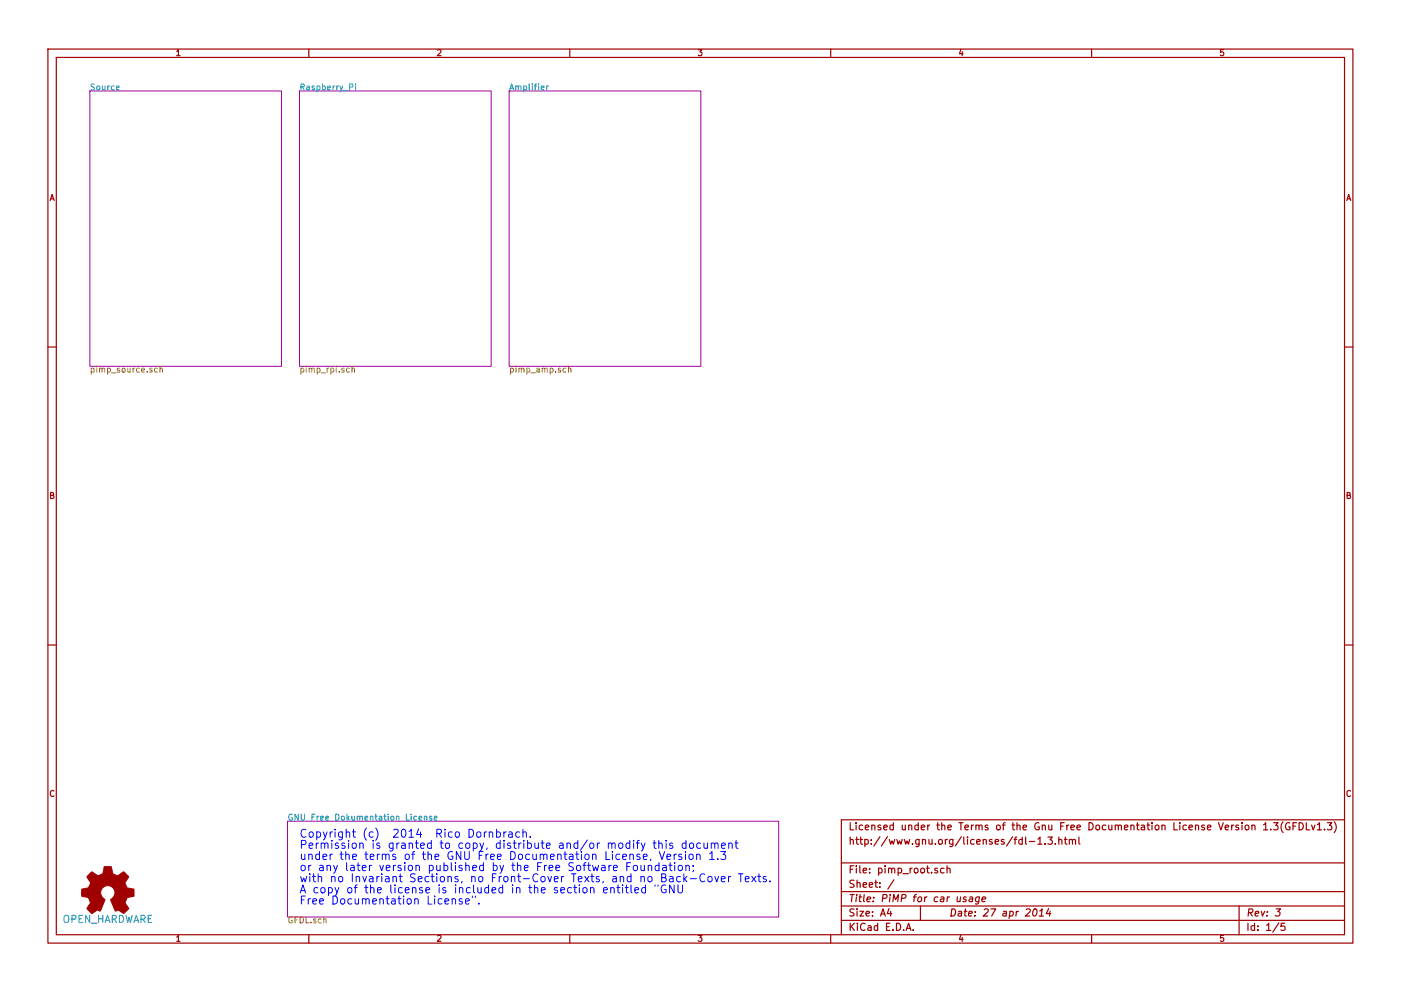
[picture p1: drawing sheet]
<svg xmlns="http://www.w3.org/2000/svg" width="297mm" height="210mm" viewBox="0 0 297 210" stroke-linecap="round" stroke-linejoin="round" font-family="sans-serif">
<g fill="none" stroke="#a00000" stroke-width=".25">
<path d="M10.2 10.4h276.6v189.7h-276.6zM11.9 12.2h273.2v186.1h-273.2zM65.5 10.4v1.8M120.8 10.4v1.8M176.1 10.4v1.8M231.4 10.4v1.8M10.2 73.6h1.7M285.1 73.6h1.7M10.2 136.8h1.7M285.1 136.8h1.7M217.4 177.6v1.3l.3 .2M218.2 178.5h1.2"/>
<path d="M220 178l.5-.4v1.5M220 179.1h.9M221.6 179v.1M222.2 177.6h.9l-.5 .6 .4 .1v.7l-.2 .1-.6-.1M223.7 179v.1M224.5 178.3l.1-.1a.36 .36 0 0 1 .5 .1v.8M224.5 177.6v1.5M225.7 178.1h.5M225.9 177.6v1.3l.3 .2M226.7 178.3l.1-.1a.36 .36 0 0 1 .6 .1v.8M226.7 178.1v1M227.4 178.3a.35 .35 0 0 1 .3-.2 .35 .35 0 0 1 .3 .2v.8"/>
<path d="M228.8 177.6v1.3l.2 .2M265.4 175.2l.1-.1a.36 .36 0 0 1 .6 .2v.8M267.9 175l.5-.5v1.6M267.9 176.1h.9M269.4 175.9v.2M270 174.5h1l-.5 .6 .4 .2v.6l-.2 .2-.7-.2M272 174.3a1.75 1.75 0 0 0 0 2.4M273.4 174.6a.7 .7 0 0 0-.9 .7 .7 .7 0 0 0 1 .6v-.5h-.3M274.1 175.3h.6M274.9 174.5h-.8v1.6M275.4 174.5a.77 .77 0 0 1 .9 .8 .77 .77 0 0 1-.9 .8zM277 174.5v1.6h.7"/>
<path d="M278.1 175.1l.3 1 .4-1M279.3 175l.5-.5v1.6M279.3 176.1h.9M280.8 175.9v.2M281.4 174.5h1l-.5 .6 .4 .2v.6l-.2 .2-.7-.2M282.9 174.3a1.75 1.75 0 0 1 0 2.4M285.1 173.9h-106.7v24.4M65.5 198.3v1.8M120.8 198.3v1.8M176.1 198.3v1.8M178.4 183.1h106.7M178.4 189.2h106.7"/>
<path d="M178.4 195.3h106.7M178.4 192.2h106.7M188.5 192.8l-.4 1h1M188.8 193.3v1.1M189.5 186.7l-1.3 1.9M192.1 197.4l.5-1.5 .5 1.5M192.3 197h.7M193.6 197.3v.1M195.1 192.2v3.1M198.8 184.3l-.4-.1-.2 .2v.2l.6 .2v.3h-.6M200.2 184.3l-.5-.1-.3 .3 .1 .6 .2 .1 .5-.1M200.8 184.3h.1a.36 .36 0 0 1 .5 .1v.8"/>
<path d="M200.8 183.7v1.5M204.9 190.4l-.4-.1-.3 .3 .6 .3 .1 .2-.3 .2-.4-.1M205.6 190.4h.6l-.1 .9M206.2 190.7l-.7 .1-.1 .3 .2 .2 .5-.1M207.6 190.4l-.4-.1-.3 .3v.6l.2 .1 .4-.1M207.6 190.3l-.1 1.2-.3 .3-.4-.1M208.2 190.8l.8-.1-.1-.3h-.6l-.1 .7 .2 .2 .4-.1M219.2 193l.2-.2a.78 .78 0 0 1 .6 .7 .78 .78 0 0 1-.4 .7l-.3 .2-.3-.3v-.7zM220.3 194.4h.9M220.4 193.3l.6-.5-.2 1.6M222.4 192.8l-.6 1h1M222.6 193.3l-.1 1.1"/>
<path d="M231.4 198.3v1.8M262.7 192.2v6.1M270.6 192.8h.9l-.6 .6 .4 .1 .1 .2-.1 .4-.3 .3-.6-.2M271.1 195.8l-1.3 2M272.4 195.9h-.7l-.1 .7 .2-.1h.5l.2 .3-.1 .5-.2 .1-.6-.1"/>
</g>
<path d="M19 19.3h40.7v58.4h-40.7zM63.5 19.3h40.6v58.4h-40.6zM107.9 19.3h40.7v58.4h-40.7zM61 174.2h104.1v20.4h-104.1z" fill="none" stroke="#a000a0" stroke-width=".21"/>
<path d="M24.7 18.7l.6-.2-.1-.2-.3-.1-.2 .2v.6h.5M74.1 18.5l.6-.1 .1-.5-.7-.1v1.3M75.4 17.8v.1M75.4 18.2v.9M115.9 18.2v.9M116.3 18.2l-.4 .3M88.8 173.6l.6-.1v-.3h-.4l-.2 .1 .1 .7h.5M90 173.3l.4-.1 .1 .8M90 173.2v.8M91.5 173.2h-.3l-.1 .1v.2l.4 .2v.3h-.4M92.1 173.6l.6-.1-.1-.3h-.3l-.2 .1v.7h.5" fill="none" stroke="#00a0a0" stroke-width=".21"/>
<path d="M33.4 78.2l-.4-.1-.2 .3 .1 .5h.5M33.9 78.3l.5-.1v.8M33.9 77.7v1.3M74.1 78.2l-.4-.1-.2 .3 .1 .5h.5M74.6 78.3l.5-.1 .1 .8M74.6 77.7v1.3M120 78.2l-.4-.1-.2 .3 .1 .5h.5M120.5 78.3l.5-.1 .1 .8M120.5 77.7v1.3" fill="none" stroke="#808000" stroke-width=".21"/>
<path d="M18.9 185.5l.6-.5 .6 .4a1.06 1.06 0 0 0 1.2 .2 1.06 1.06 0 0 0 .6-1l.2-.7h1.5l.1 .5a1.13 1.13 0 0 0 .7 1.2l.5 .2 1.3-.8 1.1 1-.4 .7a.75 .75 0 0 0-.2 1.2l.2 .5 1.5 .2v1.5l-.7 .2a.8 .8 0 0 0-1 .8l-.2 .5 .1 .1a1.33 1.33 0 0 1 .6 1.2l-1 .9-.8-.5a.61 .61 0 0 0-.9 0l-1-2.3a1.65 1.65 0 0 0 .8-1.6 1.65 1.65 0 0 0-1-1.4 1.55 1.55 0 0 0-1.9 1 1.55 1.55 0 0 0 .9 1.9l-.9 2.2a.4 .4 0 0 1-.4 .2 .4 .4 0 0 1-.3-.2l-1.2 .7-.6-.5a.6 .6 0 0 1-.5-.5 .6 .6 0 0 1 .4-.7l.4-.5-.2-.6a.71 .71 0 0 0-.9-.7l-.8-.2v-1.5h.5a1.11 1.11 0 0 0 1.2-.7 .75 .75 0 0 0-.2-1.3l-.4-.6z" fill="#a00000" stroke="#a00000" stroke-width=".21"/>
<g fill="none" stroke="#00f" stroke-width=".21">
<path d="M103.2 176.5l-.4 .1-.1 .2M103.7 176.7l.1-.1a.41 .41 0 0 1 .7 .2v.8M103.7 176.5v1.1M105.3 176.6l.5-.1 .3 .3-.1 .7-.2 .1-.5-.1M105.3 175.9v1.7M106.8 176.5v1.1M107.3 176.5l-.3 .1-.2 .2M107.9 176.6h.6l.1 1M108.6 176.9l-.6 .1-.2 .2 .2 .4 .6-.1M110.2 176.6l-.5-.1-.4 .3 .2 .7h.7M110.9 176.7v-.1a.41 .41 0 0 1 .7 .2v.8M110.9 175.9v1.7"/>
<path d="M112.4 177.5v.1M136.8 178.9l-.6 1.5-.2 .2M138.5 178.9h.6M138.7 178.3v1.5l.4 .2M139.7 179l.1-.1a.41 .41 0 0 1 .6 .2v.9M139.7 178.3v1.7M141.2 178.3v.2M141.2 178.9v1.1M142.6 178.9h-.4l-.2 .2v.2l.6 .2v.4h-.6M145.4 178.9h-.4l-.4 .3 .2 .7h.6M145.4 178.3v1.7M146.3 179l.2-.1 .5 .1 .1 .7-.4 .3-.4-.1-.1-.2z"/>
<path d="M148.5 178.9h-.4l-.4 .3 .2 .7h.6M149.3 178.9v1l.4 .1 .3-.2M150 178.9v1.1M150.8 179l.1-.1a.41 .41 0 0 1 .6 .2v.9M150.8 178.9v1.1M151.5 179.1l.3-.2h.4v1.1M153 179.4l.8-.1-.1-.4h-.5l-.2 .2 .1 .8h.6M154.5 179l.1-.1a.41 .41 0 0 1 .6 .2v.9M154.5 178.9v1.1M155.8 178.9h.7M156.1 178.3v1.5l.4 .2M95.9 190.8v-.1a.41 .41 0 0 1 .7 .2v.9"/>
<path d="M98 190.7h-.4l-.3 .2 .1 .3 .6 .1v.4h-.7M98.7 191.2l.8-.1-.1-.4h-.5l-.2 .2 .1 .8h.6M101.5 191.6v.2M128 188.9l.8-.2-.1-.3-.5-.1-.2 .3v.8h.7M129.5 188.5l.1-.1a.41 .41 0 0 1 .6 .2v.9M129.5 188.3v1.2M131 187.8v1.4l.4 .3M132 188.3v1.2M132.8 187.8v1.4l.4 .3M132.9 183.8h.6M133.7 183h-.8v1.7M133.8 187.8v1.4l.2 .3"/>
<path d="M134.3 183.7l.3-.1 .5 .1 .1 .7-.4 .3-.4-.1-.1-.2zM134.6 188.9l.8-.2-.1-.3-.5-.1-.2 .3 .1 .8h.6M135.9 183.6l.1 1 .4 .1 .2-.1M136.6 183.6v1.1M136.9 188.4l-.5-.1-.4 .3 .2 .8h.7M136.9 187.8v1.7M137.4 183.7h.1a.41 .41 0 0 1 .7 .1v.9M137.4 183.6v1.1M138 182.3l-.2 .3M139.7 183.7l-.5-.1-.3 .3 .2 .7h.6M139.7 183v1.7M139.8 180.7l.6 1.7 .5-1.7"/>
<path d="M140.5 183.7h.7l.1 1M141.1 187.8a.79 .79 0 0 0-.9 .8 .79 .79 0 0 0 .9 .8l.1-.7h-.3M141.3 184l-.6 .1-.2 .2 .2 .4 .6-.1M141.4 181.8l.8-.2-.1-.3-.5-.1-.2 .3 .1 .8h.6M141.8 183.6h.7M142.1 183v1.5l.4 .2M142.9 187.8v1.7l-.9-1.7v1.7M142.9 181.2v1.2M143.1 183v.2M143.1 183.6v1.1M143.4 181.2l-.3 .1-.2 .3M143.7 187.8v1.3l.4 .4h.3l.3-.4v-1.3"/>
<path d="M143.9 183.7l.2-.1 .5 .1 .1 .7-.4 .3-.4-.1-.1-.2zM144.3 186l-.5-.1-.3 .4 .1 .7h.7M144.5 181.3l-.4-.1-.2 .3 .1 .2 .5 .2v.4h-.6M145 185.4v1.7M145.1 186.4l.5 .7M145.3 180.7v.1M145.3 181.2v1.2M145.4 183.7h.1a.41 .41 0 0 1 .7 .1v.9M145.4 183.6v1.1M145.6 185.9l-.6 .7M146.2 181.4l.2-.2 .5 .2 .1 .6-.4 .4-.4-.1-.1-.3zM146.4 186.4h1.3"/>
<path d="M147 183.7v.1M147 184.6l-.1 .4M147.7 181.4l.1-.1a.41 .41 0 0 1 .6 .2v.9M147.7 181.2v1.2M149.4 185.5a.68 .68 0 0 0-.8 0 .68 .68 0 0 0-.2 .9 .63 .63 0 0 0 .3 .6 .63 .63 0 0 0 .7-.1M150.2 186.1l.2-.2 .5 .2 .1 .7-.4 .3-.4-.1-.1-.2zM150.5 181.1l.5-.4v1.7M150.5 182.4h.9M151.6 185.9l.4 1.2 .3-1.2M152.2 182.2v.2M152.8 180.7h1.1l-.6 .6 .5 .2v.7l-.3 .2h-.4l-.3-.2M152.9 186.5l.8-.1-.1-.4-.4-.1-.3 .3 .1 .8h.6"/>
<path d="M154.5 185.9v1.2M154.9 185.9l-.3 .1-.1 .3M156.5 185.4h1M157 185.4v1.7M158 186.5l.8-.1-.1-.4-.5-.1-.2 .3 .1 .8h.6M159.4 185.9l.9 1.2M160.3 185.9l-.9 1.2M160.7 185.9h.6M160.9 185.4v1.4l.4 .3M162.4 186l-.4-.1-.2 .3 .1 .2 .5 .2v.4h-.6M163.2 186.9v.2"/>
</g>
<g font-size="2.4" fill="#00f">
<text x="63.5" y="177.8">Copyright (c) 2014 Rico Dornbrach.</text>
<text x="63.5" y="180.2">Permission is granted to copy, distribute and/or modify this document</text>
<text x="63.5" y="182.5">under the terms of the GNU Free Documentation License, Version 1.3</text>
<text x="63.5" y="184.9">or any later version published by the Free Software Foundation;</text>
<text x="63.5" y="187.2">with no Invariant Sections, no Front-Cover Texts, and no Back-Cover Texts.</text>
<text x="63.5" y="189.6">A copy of the license is included in the section entitled &quot;GNU</text>
<text x="63.5" y="192">Free Documentation License&quot;.</text>
</g>
<g font-size="2.1" fill="#a00000">
<text x="179.9" y="179.3">http://www.gnu.org/licenses/fdl-1.3.html</text>
<text x="179.9" y="176.2">Licensed under the Terms of the Gnu Free Documentation License Version 1.3(GFDLv1.3)</text>
<text x="179.9" y="185.4">File: pimp_root.sch</text>
<text x="179.9" y="191.5">Title: PiMP for car usage</text>
<text x="179.9" y="188.4">Sheet: /</text>
<text x="179.9" y="197.6">KiCad E.D.A.</text>
<text x="179.9" y="194.5">Size: A4</text>
<text x="201.2" y="194.5">Date: 27 apr 2014</text>
<text x="264.2" y="194.5">Rev: 3</text>
<text x="264.2" y="197.6">Id: 1/5</text>
</g>
<text font-size="2.1" fill="#00a0a0" x="13" y="195.9">OPEN_HARDWARE</text>
<g font-size="1.8" fill="#a00000">
<text x="37.3" y="11.9">1</text>
<text x="92.7" y="11.9">2</text>
<text x="148" y="11.9">3</text>
<text x="203.3" y="11.9">4</text>
<text x="258.6" y="11.9">5</text>
<text x="10.4" y="42.7">A</text>
<text x="285.3" y="42.7">A</text>
<text x="10.4" y="105.9">B</text>
<text x="285.3" y="105.9">B</text>
<text x="10.4" y="169.1">C</text>
<text x="285.3" y="169.1">C</text>
<text x="37.3" y="199.8">1</text>
<text x="92.7" y="199.8">2</text>
<text x="148" y="199.8">3</text>
<text x="203.3" y="199.8">4</text>
<text x="258.6" y="199.8">5</text>
</g>
<g font-size="1.8" fill="#00a0a0">
<text x="19" y="19.2">Source</text>
<text x="63.5" y="19.2">Raspberry_Pi</text>
<text x="107.9" y="19.2">Amplifier</text>
<text x="61" y="174.1">GNU Free Dokumentation License</text>
</g>
<g font-size="1.8" fill="#808000">
<text x="19" y="79.1">pimp_source.sch</text>
<text x="63.5" y="79.1">pimp_rpi.sch</text>
<text x="107.9" y="79.1">pimp_amp.sch</text>
<text x="61" y="195.9">GFDL.sch</text>
</g>
</svg>
